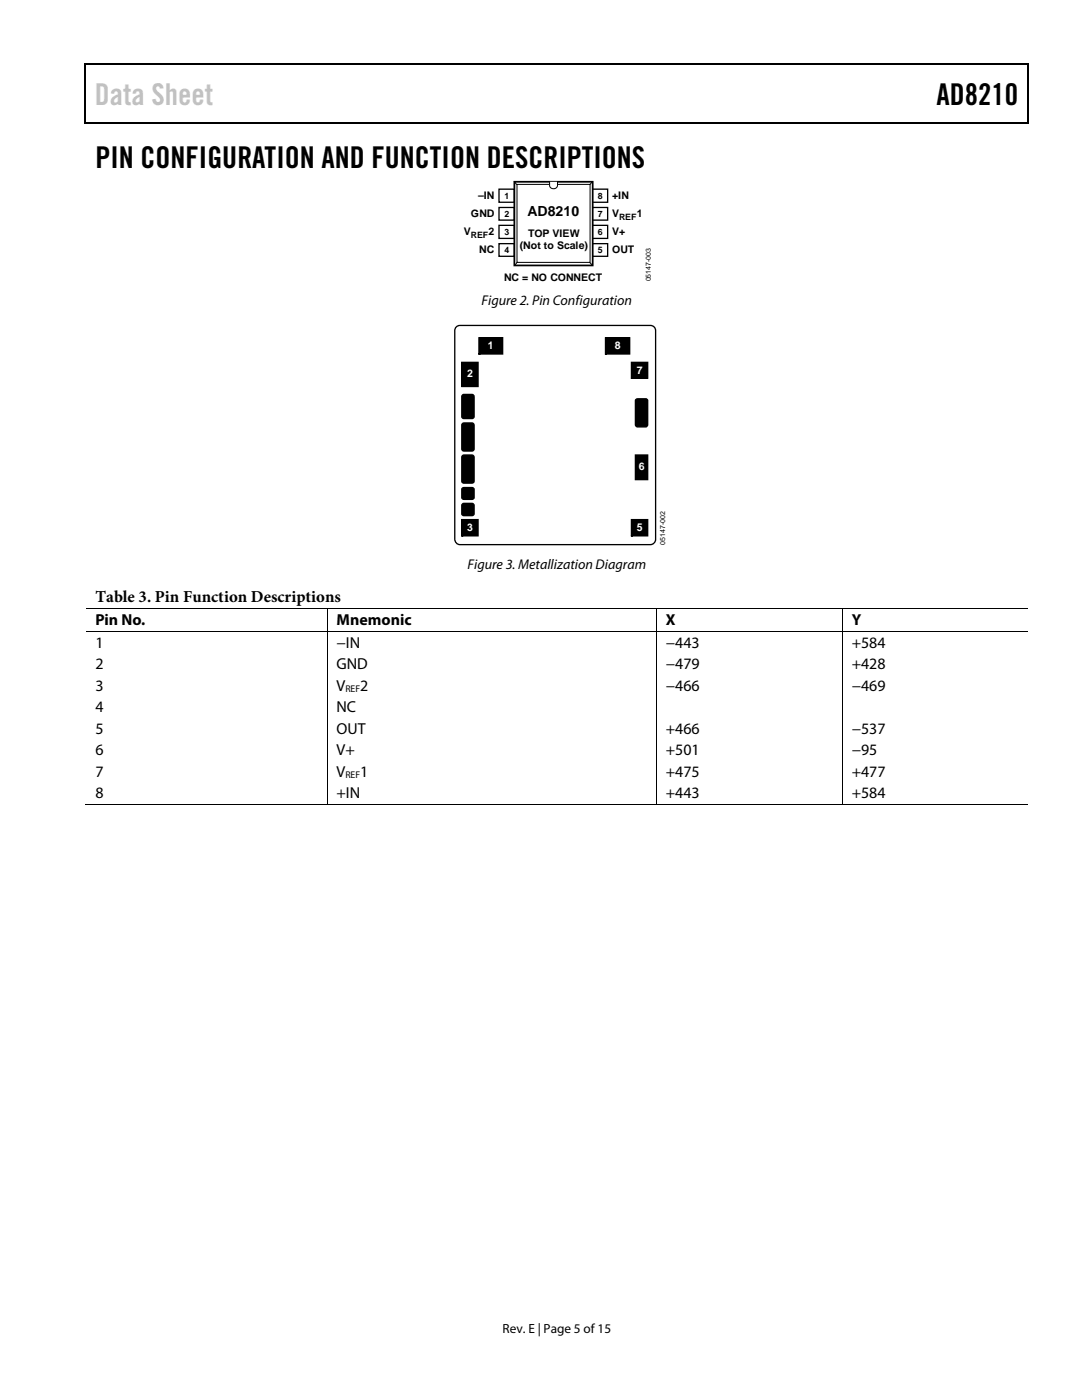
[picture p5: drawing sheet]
<svg xmlns="http://www.w3.org/2000/svg" width="216mm" height="279mm" viewBox="0 0 216 279" stroke-linecap="round" stroke-linejoin="round" font-family="sans-serif">
<path d="M16.9 12.7h.2v1h-.2zM16.9 12.7h.2v.3h-.2zM82.5 12.7h.3v.3h-.3zM205.1 12.7h.2v1h-.2zM205.1 12.7h.2v.3h-.2zM16.9 24.4h.2v.3h-.2zM82.3 24.4h.2v.3h-.2zM205.1 24.4h.2v.3h-.2z" fill="#000"/>
<path d="M17 13.7v10.7M17.1 12.8h65.4M82.8 12.8h122.3M205.2 13.7v10.7M17.1 24.5h188" fill="none" stroke="#000" stroke-width=".25"/>
<path d="M99.6 37.8h3v2.6h-3z" fill="#fff"/>
<path d="M99.6 37.8h3v2.6h-3z" fill="none" stroke="#000" stroke-width=".26"/>
<path d="M99.6 41.4h3v2.5h-3z" fill="#fff"/>
<path d="M99.6 41.4h3v2.5h-3z" fill="none" stroke="#000" stroke-width=".26"/>
<path d="M99.6 45h3v2.6h-3z" fill="#fff"/>
<path d="M99.6 45h3v2.6h-3z" fill="none" stroke="#000" stroke-width=".26"/>
<path d="M99.6 48.6h3v2.5h-3z" fill="#fff"/>
<path d="M99.6 48.6h3v2.5h-3z" fill="none" stroke="#000" stroke-width=".26"/>
<path d="M118.2 37.8h3v2.6h-3z" fill="#fff"/>
<path d="M118.2 37.8h3v2.6h-3z" fill="none" stroke="#000" stroke-width=".26"/>
<path d="M118.2 41.4h3v2.5h-3z" fill="#fff"/>
<path d="M118.2 41.4h3v2.5h-3z" fill="none" stroke="#000" stroke-width=".26"/>
<path d="M118.2 45h3v2.6h-3z" fill="#fff"/>
<path d="M118.2 45h3v2.6h-3z" fill="none" stroke="#000" stroke-width=".26"/>
<path d="M118.2 48.6h3v2.5h-3z" fill="#fff"/>
<path d="M118.2 48.6h3v2.5h-3z" fill="none" stroke="#000" stroke-width=".26"/>
<path d="M102.6 36.3h15.7v16.7h-15.7z" fill="#fff"/>
<path d="M102.6 36.3h15.7v16.7h-15.7z" fill="none" stroke="#000" stroke-width=".35"/>
<path d="M103.2 36.8h14.5v15.6h-14.5z" fill="none" stroke="#000" stroke-width=".2"/>
<path d="M109.7 36.3h1.5v.7a.8 .8 0 0 1-.7 .7 .8 .8 0 0 1-.8-.7z" fill="#fff"/>
<path d="M102.6 36.3l.5 .5M109.7 36.3v.7a.8 .8 0 0 0 .8 .7 .8 .8 0 0 0 .7-.7v-.7M118.2 36.3l-.5 .5M103.2 52.4l-.5 .6M117.7 52.5l.5 .4" fill="none" stroke="#000" stroke-width=".2"/>
<path d="M90.9 65.4l.5-.4 .4-.1h38a1.01 1.01 0 0 1 1 1.1v41.6a1.07 1.07 0 0 1-1 1.1h-38a1.08 1.08 0 0 1-1.1-1.1v-41.6z" fill="#fff" stroke="#000" stroke-width=".26"/>
<g fill="#000">
<path d="M92.1 72.3h3.3v4.8h-3.3zM95.6 67.4h4.7v3.2h-4.7zM120.8 67.4h4.8v3.2h-4.8zM126 72.3h3.2v3.3h-3.2zM126.8 90.8h2.4v4.9h-2.4zM92.1 103.7h3.3v3.2h-3.3zM126 103.7h3.2v3.2h-3.2zM65.2 121.4h.1v.2h-.1zM65.2 126h.1v.1h-.1zM130.9 121.4h.1v.2h-.1zM130.9 126h.1v.1h-.1zM168 121.4h.1v.2h-.1z"/>
<path d="M168 126h.1v.1h-.1zM65.2 160.5h.1v.2h-.1zM130.9 160.5h.1v.2h-.1zM168 160.5h.1v.2h-.1z"/>
</g>
<g fill="none" stroke="#000" stroke-width=".26">
<path d="M92.1 72.3h3.3v4.8h-3.3zM92.2 78.9l.4-.2h1.6l.3 .2 .1 4.3-.2 .3h-1.8l-.4-.1zM95.6 67.4h4.7v3.2h-4.7zM95.6 70.6h.1M120.8 67.4h4.8v3.2h-4.8zM120.8 70.6h.1M126 72.3h3.2v3.2h-3.2zM126 75.5h.1M126.8 79.8l.4-.2h1.7l.3 .2v5l-.3 .4h-1.7l-.4-.2zM92.2 97.5l.4-.2h1.6l.3 .2v2l-.3 .2h-1.6l-.4-.2zM92.2 84.6l.4-.2h1.6l.3 .2 .1 5-.2 .4h-1.8l-.4-.2zM92.2 91l.4-.2h1.6l.3 .2 .1 5.1-.2 .3h-1.8l-.4-.2z"/>
<path d="M126.8 90.8h2.4v4.9h-2.4zM92.1 103.7h3.3v3.2h-3.3zM92.1 106.9h.1M92.2 100.7l.4-.2h1.8l.2 .4-.1 1.8-.3 .2h-1.6l-.4-.2zM126 103.7h3.2v3.2h-3.2zM126 106.9h.1"/>
</g>
<g fill="#000">
<path d="M92.2 78.9l.4-.2h1.6l.3 .2 .1 4.3-.2 .3h-1.8l-.4-.1z" fill-rule="evenodd"/>
<path d="M126.8 79.8l.4-.2h1.7l.3 .2v5l-.3 .4h-1.7l-.4-.2z" fill-rule="evenodd"/>
<path d="M92.2 97.5l.4-.2h1.6l.3 .2v2l-.3 .2h-1.6l-.4-.2z" fill-rule="evenodd"/>
<path d="M92.2 84.6l.4-.2h1.6l.3 .2 .1 5-.2 .4h-1.8l-.4-.2z" fill-rule="evenodd"/>
<path d="M92.2 91l.4-.2h1.6l.3 .2 .1 5.1-.2 .3h-1.8l-.4-.2z" fill-rule="evenodd"/>
<path d="M92.2 100.7l.4-.2h1.8l.2 .4-.1 1.8-.3 .2h-1.6l-.4-.2z" fill-rule="evenodd"/>
</g>
<g fill="none" stroke="#000" stroke-width=".2">
<path d="M17.1 121.5h48.1M17.1 126h48.1M65.3 121.6v4.4M65.3 126.1v34.4M65.3 121.5h65.6M65.3 126h65.6M131 121.6v4.4M131 126.1v34.4M131 121.5h37M131 126h37M168 121.6v4.4M168 126.1v34.4"/>
<path d="M168.1 121.5h37M168.1 126h37M16.9 160.6h48.3M65.3 160.6h65.6M131 160.6h37M168.1 160.6h37"/>
</g>
<text font-size="6" fill="#c1c1c1" x="18.9" y="21">Data Sheet</text>
<g font-size="6">
<text x="186.9" y="21">AD8210</text>
<text x="19" y="33.6">PIN CONFIGURATION AND FUNCTION DESCRIPTIONS</text>
</g>
<text font-size="3.3" x="19" y="120.2">Table 3. Pin Function Descriptions</text>
<g font-size="3.2">
<text x="19" y="124.8">Pin No.</text>
<text x="67.1" y="124.8">Mnemonic</text>
<text x="132.9" y="124.8">X</text>
<text x="169.9" y="124.8">Y</text>
<text x="19" y="129.2">1</text>
<text x="67.1" y="129.2">−IN</text>
<text x="132.9" y="129.2">−443</text>
<text x="169.9" y="129.2">+584</text>
<text x="19" y="133.5">2</text>
<text x="19" y="137.8">3</text>
<text x="67.1" y="133.5">GND</text>
<text x="67.1" y="137.8">V</text>
<text x="71.9" y="137.8">2</text>
<text x="132.9" y="137.8">−466</text>
<text x="132.9" y="133.5">−479</text>
<text x="169.9" y="137.8">−469</text>
<text x="169.9" y="133.5">+428</text>
<text x="19" y="142.1">4</text>
<text x="67.1" y="142.1">NC</text>
<text x="19" y="146.4">5</text>
<text x="67.1" y="146.4">OUT</text>
<text x="132.9" y="146.4">+466</text>
<text x="169.9" y="146.4">−537</text>
<text x="19" y="150.7">6</text>
<text x="19" y="155">7</text>
<text x="67.1" y="150.7">V+</text>
<text x="67.1" y="155">V</text>
<text x="71.9" y="155">1</text>
<text x="132.9" y="155">+475</text>
<text x="132.9" y="150.7">+501</text>
<text x="169.9" y="155">+477</text>
<text x="169.9" y="150.7">−95</text>
<text x="19" y="159.3">8</text>
<text x="67.1" y="159.3">+IN</text>
<text x="132.9" y="159.3">+443</text>
<text x="169.9" y="159.3">+584</text>
</g>
<g font-size="2.8">
<text x="105.2" y="43">AD8210</text>
<text x="96.1" y="60.9">Figure 2. Pin Configuration</text>
<text x="93.3" y="113.6">Figure 3. Metallization Diagram</text>
</g>
<text font-size="2.6" x="100.3" y="266">Rev. E | Page 5 of 15</text>
<g font-size="2.1">
<text x="95.4" y="39.7">–IN</text>
<text x="122.1" y="39.7">+IN</text>
<text x="92.6" y="46.9">V</text>
<text x="94" y="43.3">GND</text>
<text x="97.5" y="46.9">2</text>
<text x="105.4" y="47.2">TOP VIEW</text>
<text x="122.1" y="43.3">V</text>
<text x="122.1" y="46.9">V+</text>
<text x="127.1" y="43.3">1</text>
<text x="95.6" y="50.5">NC</text>
<text x="103.7" y="49.7">(Not to Scale)</text>
<text x="122.1" y="50.5">OUT</text>
<text x="100.6" y="56.1">NC = NO CONNECT</text>
</g>
<g font-size="2.1" fill="#fff">
<text x="97.3" y="69.7">1</text>
<text x="122.7" y="69.7">8</text>
<text x="93.2" y="75.3">2</text>
<text x="127.1" y="74.6">7</text>
<text x="127.5" y="93.9">6</text>
<text x="93.2" y="106">3</text>
<text x="127.1" y="106">5</text>
</g>
<g font-size="1.9">
<text x="68.9" y="138">REF</text>
<text x="68.9" y="155.2">REF</text>
</g>
<g font-size="1.7">
<text x="100.7" y="39.7">1</text>
<text x="119.3" y="39.7">8</text>
<text x="94" y="47.5">REF</text>
<text x="100.7" y="43.3">2</text>
<text x="100.7" y="46.9">3</text>
<text x="119.3" y="43.3">7</text>
<text x="119.3" y="46.9">6</text>
<text x="123.5" y="43.8">REF</text>
<text x="100.7" y="50.5">4</text>
<text x="119.3" y="50.5">5</text>
</g>
<g font-size="1.4">
<text x="129.9" y="56.2" transform="rotate(-90 129.9 56.2)">05147-003</text>
<text x="132.7" y="108.8" transform="rotate(-90 132.7 108.8)">05147-002</text>
</g>
</svg>
